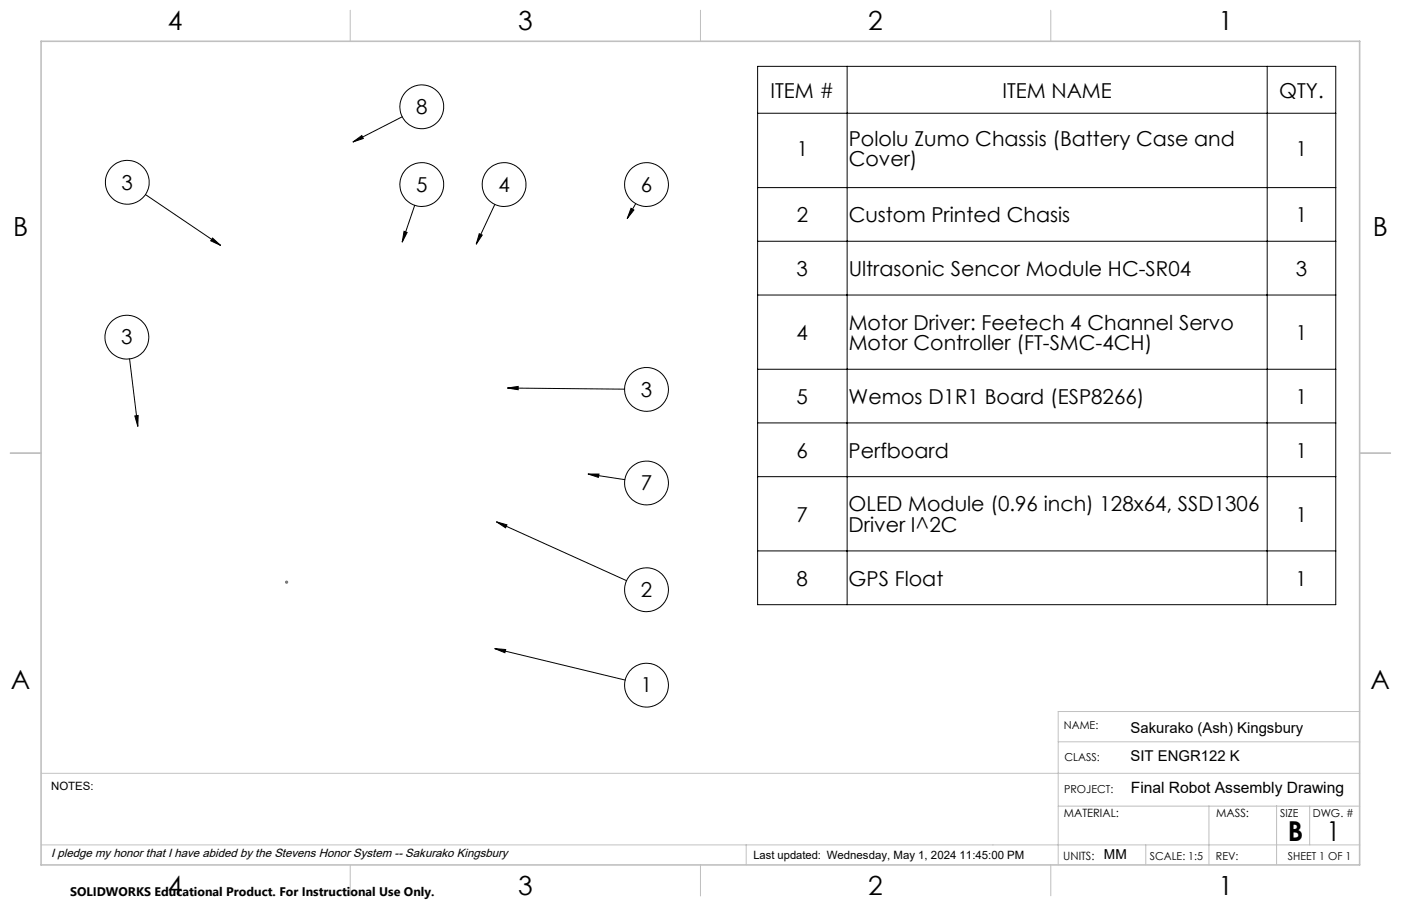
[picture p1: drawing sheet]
<svg xmlns="http://www.w3.org/2000/svg" width="432mm" height="279mm" viewBox="0 0 432 279" stroke-linecap="round" stroke-linejoin="round" font-family="sans-serif">
<path d="M87.8 179.5h1M88 179.2l.7 .7M88.3 179v1M88.7 179.2l-.7 .7" fill="none" stroke="#808080" stroke-width=".31"/>
<g fill="none" stroke="#000" stroke-width=".31">
<path d="M124 36l-15.2 7.8M233.5 20.5h178.2v166h-178.2zM233.5 34.9h178.2M261.1 20.5v166M390.6 20.5v166M108.8 43.8l2.7-2 .5 .9zM233.5 57.9h178.2M44.8 60l23.2 15.7M65.5 73.4l2.5 2.3-3.1-1.4zM124.5 71.3l1 .4-1.5 2.9zM127.8 63.3l-3.8 11.3M147.7 72.1l.9 .4-1.8 2.8z"/>
<path d="M152.5 63l-5.7 12.3M194.5 64.2l.9 .6-2.1 2.6zM195.9 62.8l-2.6 4.6M233.5 74.4h178.2M233.5 91h178.2M39.9 110.7l2.6 20.8M156.4 119.7l36.1 .3M156.4 119.7l3.3-.5v1zM233.5 113.9h178.2M41.6 128.3l1-.2-.1 3.4zM233.5 130.4h178.2M181.3 146.2l11.3 1.7"/>
<path d="M181.3 146.2h3.3l-.2 1zM233.5 147h178.2M153 160.9l40.1 18.2M153 160.9l3.2 1-.4 .9zM233.5 169.9h178.2M152.5 200l40.2 9.7M152.5 200l3.4 .3-.3 1z"/>
<circle cx="130" cy="32.9" r="6.7"/>
<circle cx="39.2" cy="56.2" r="6.8"/>
<circle cx="130" cy="56.9" r="6.8"/>
<circle cx="155.4" cy="56.9" r="6.8"/>
<circle cx="199.3" cy="56.9" r="6.8"/>
<circle cx="39.1" cy="104" r="6.8"/>
<circle cx="199.3" cy="120.1" r="6.8"/>
<circle cx="199.3" cy="149" r="6.8"/>
<circle cx="199.3" cy="181.9" r="6.8"/>
<circle cx="199.3" cy="211.3" r="6.8"/>
</g>
<g fill="none" stroke="#c0c0c0" stroke-width=".31">
<path d="M108 3.2v9.5M215.9 3.2v9.5M323.8 3.2v9.5M3.1 139.7h9.6M419.1 139.7h9.5M419.1 219.4h-93v47.3M12.7 238.5h406.4M326.1 228.8h93M326.1 248.6h93M372.6 248.5v18.2M393.5 248.4v18.2M403.6 248.6v12"/>
<path d="M12.7 260.6h406.4M108 266.7v9.6M215.9 266.7v9.6M230 260.6v6.1M323.8 266.7v9.6M353.1 260.6v6.1"/>
</g>
<path d="M12.7 12.7h406.4v254h-406.4z" fill="none" stroke="#c0c0c0" stroke-width=".5"/>
<path d="M108.8 43.8l2.7-2 .5 .9zM124.5 71.3l1 .4-1.5 2.9zM147.7 72.1l.9 .4-1.8 2.8zM194.5 64.2l.9 .6-2.1 2.6zM181.3 146.2h3.3l-.2 1zM153 160.9l3.2 1-.4 .9zM152.5 200l3.4 .3-.3 1zM65.5 73.4l2.5 2.3-3.1-1.4zM41.6 128.3l1-.2-.1 3.4zM156.4 119.7l3.3-.5v1z" fill="#000"/>
<g font-size="8.5">
<text x="396.9" y="259.5">B</text>
<text x="408.8" y="259.5">1</text>
</g>
<g font-size="8.1">
<text x="51.7" y="9.3">4</text>
<text x="159.7" y="9.3">3</text>
<text x="267.6" y="9.3">2</text>
<text x="375.6" y="9.3">1</text>
<text x="4" y="72.8">B</text>
<text x="423.1" y="72.8">B</text>
<text x="3.3" y="212.5">A</text>
<text x="422.4" y="212.5">A</text>
<text x="51.7" y="276">4</text>
<text x="159.7" y="276">3</text>
<text x="267.6" y="276">2</text>
<text x="375.6" y="276">1</text>
</g>
<g font-size="6.3">
<text x="128.3" y="35.2">8</text>
<text x="237.5" y="30.1">ITEM #</text>
<text x="308.9" y="30.1">ITEM NAME</text>
<text x="394.3" y="30.1">QTY.</text>
<text x="261.6" y="45">Pololu Zumo Chassis (Battery Case and</text>
<text x="245.5" y="48.2">1</text>
<text x="261.6" y="51.3">Cover)</text>
<text x="399.4" y="48.2">1</text>
<text x="37.5" y="58.4">3</text>
<text x="128.3" y="59.1">5</text>
<text x="153.6" y="59.1">4</text>
<text x="197.5" y="59.1">6</text>
<text x="245.5" y="68.5">2</text>
<text x="261.6" y="68.5">Custom Printed Chasis</text>
<text x="399.4" y="68.5">1</text>
<text x="245.5" y="85.1">3</text>
<text x="261.6" y="85.1">Ultrasonic Sencor Module HC-SR04</text>
<text x="399.4" y="85.1">3</text>
<text x="261.6" y="101.6">Motor Driver: Feetech 4 Channel Servo</text>
<text x="37.4" y="106.2">3</text>
<text x="245.5" y="104.8">4</text>
<text x="261.6" y="108">Motor Controller (FT-SMC-4CH)</text>
<text x="399.4" y="104.8">1</text>
<text x="197.5" y="122.3">3</text>
<text x="245.5" y="124.5">5</text>
<text x="261.6" y="124.5">Wemos D1R1 Board (ESP8266)</text>
<text x="399.4" y="124.5">1</text>
<text x="245.5" y="141.1">6</text>
<text x="261.6" y="141.1">Perfboard</text>
<text x="399.3" y="141.1">1</text>
<text x="197.5" y="151.2">7</text>
<text x="245.5" y="160.8">7</text>
<text x="261.6" y="157.7">OLED Module (0.96 inch) 128x64, SSD1306</text>
<text x="399.3" y="160.8">1</text>
<text x="261.6" y="164">Driver I^2C</text>
<text x="197.5" y="184.1">2</text>
<text x="245.5" y="180.6">8</text>
<text x="261.5" y="180.6">GPS Float</text>
<text x="399.3" y="180.6">1</text>
<text x="197.5" y="213.5">1</text>
</g>
<text font-size="4.8" x="348.5" y="244.5">Final Robot Assembly Drawing</text>
<g font-size="4.6">
<text x="348.5" y="225.9">Sakurako (Ash) Kingsbury</text>
<text x="348.5" y="234.7">SIT ENGR122 K</text>
</g>
<text font-size="4.2" x="340.3" y="265.1">MM</text>
<text font-size="3.8" x="21.6" y="276.3">SOLIDWORKS Educational Product. For Instructional Use Only.</text>
<text font-size="3.7" x="15.8" y="264.3">I pledge my honor that I have abided by the Stevens Honor System -- Sakurako Kingsbury</text>
<g font-size="3.5">
<text x="15.8" y="243.8">NOTES:</text>
<text x="327.9" y="252.1">MATERIAL:</text>
<text x="374.8" y="252.1">MASS:</text>
<text x="232.2" y="264.8">Last updated: Wednesday, May 1, 2024 11:45:00 PM</text>
<text x="327.7" y="265.2">UNITS:</text>
</g>
<g font-size="3.4">
<text x="327.9" y="224.9">NAME:</text>
<text x="328" y="234.7">CLASS:</text>
<text x="328" y="244.5">PROJECT:</text>
<text x="394.5" y="252.1">SIZE</text>
<text x="404.6" y="252">DWG. #</text>
<text x="354.4" y="265.2">SCALE: 1:5</text>
<text x="374.8" y="265.2">REV:</text>
<text x="396.9" y="265.2">SHEET 1 OF 1</text>
</g>
</svg>
